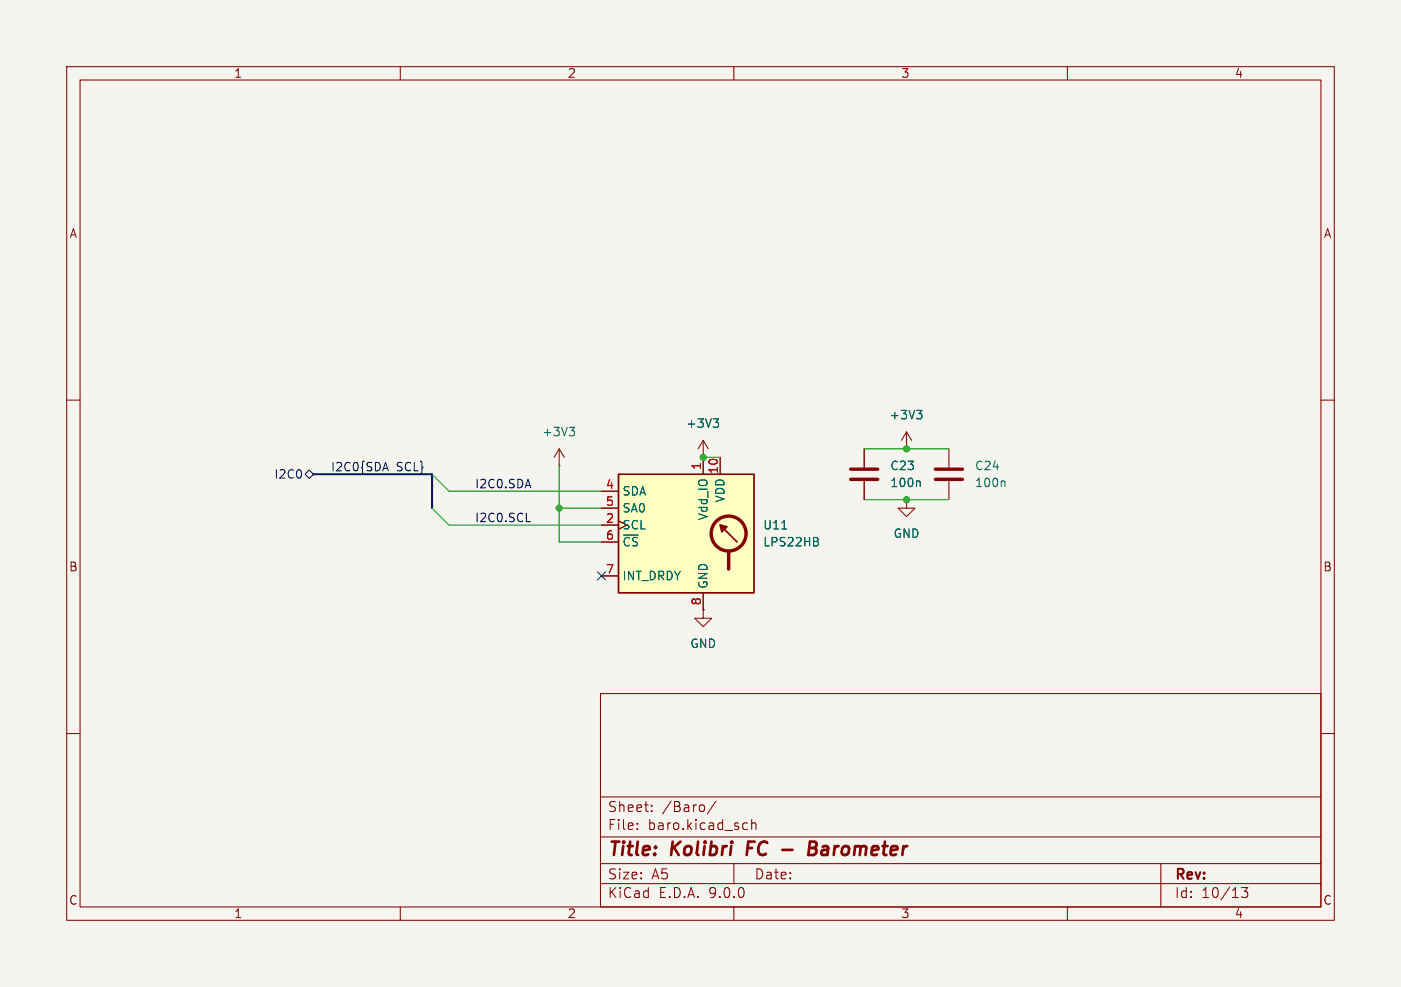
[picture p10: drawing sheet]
(kicad_sch
 (version 20250114)
 (generator "eeschema")
 (generator_version "9.0")
 (paper "A5")
 (title_block
  (title "Kolibri FC - Barometer"))
 (lib_symbols
  (symbol "Device:C"
   (pin_numbers (hide yes))
   (pin_names
    (offset 0.254)) (exclude_from_sim no) (in_bom yes) (on_board yes)
   (property "Reference" "C" (at 0.635 2.54 0) (effects (font (size 1.27 1.27)) (justify left)))
   (property "Value" "C" (at 0.635 -2.54 0) (effects (font (size 1.27 1.27)) (justify left)))
   (property "Footprint" "" (at 0.9652 -3.81 0) (effects (font (size 1.27 1.27)) (hide yes)))
   (property "Datasheet" "~" (at 0 0 0) (effects (font (size 1.27 1.27)) (hide yes)))
   (property "Description" "Unpolarized capacitor" (at 0 0 0) (effects (font (size 1.27 1.27)) (hide yes)))
   (symbol "C_0_1"
    (polyline (pts (xy -2.032 0.762) (xy 2.032 0.762)) (stroke (width 0.508) (type default)) (fill (type none)))
    (polyline (pts (xy -2.032 -0.762) (xy 2.032 -0.762)) (stroke (width 0.508) (type default)) (fill (type none))))
   (symbol "C_1_1"
    (pin passive line (at 0 3.81 270) (length 2.794) (name "~" (effects (font (size 1.27 1.27)))) (number "1" (effects (font (size 1.27 1.27)))))
    (pin passive line (at 0 -3.81 90) (length 2.794) (name "~" (effects (font (size 1.27 1.27)))) (number "2" (effects (font (size 1.27 1.27))))))
   (embedded_fonts no))
  (symbol "Sensor_Pressure:LPS22HB" (exclude_from_sim no) (in_bom yes) (on_board yes)
   (property "Reference" "U" (at -11.43 1.27 0) (effects (font (size 1.27 1.27)) (justify right)))
   (property "Value" "LPS22HB" (at -11.43 -1.27 0) (effects (font (size 1.27 1.27)) (justify right)))
   (property "Footprint" "Package_LGA:ST_HLGA-10_2x2mm_P0.5mm_LayoutBorder3x2y" (at 1.27 -11.43 0) (effects (font (size 1.27 1.27)) (justify left) (hide yes)))
   (property "Datasheet" "https://www.st.com/resource/en/datasheet/lps22hb.pdf" (at 1.27 -13.97 0) (effects (font (size 1.27 1.27)) (justify left) (hide yes)))
   (property "Description" "MEMS nano pressure sensor, 260-1260 hPa, absolute digital output baromeeter, 24 bit, SPI, I2C, 0.0075 hPa noise rms, ST_HLGA-10L" (at 0 0 0) (effects (font (size 1.27 1.27)) (hide yes)))
   (symbol "LPS22HB_0_1"
    (rectangle (start -10.16 10.16) (end 10.16 -7.62) (stroke (width 0.254) (type default)) (fill (type background)))
    (polyline (pts (xy -7.62 0) (xy -5.08 2.54)) (stroke (width 0.254) (type default)) (fill (type none)))
    (circle (center -6.35 1.27) (radius 2.6162) (stroke (width 0.508) (type default)) (fill (type none)))
    (polyline (pts (xy -6.35 -1.524) (xy -6.35 -4.064)) (stroke (width 0.508) (type default)) (fill (type none)))
    (polyline (pts (xy -5.08 2.54) (xy -5.334 1.524) (xy -6.096 2.286) (xy -5.08 2.54)) (stroke (width 0.254) (type default)) (fill (type outline))))
   (symbol "LPS22HB_1_1"
    (pin power_in line (at -5.08 12.7 270) (length 2.54) (name "VDD" (effects (font (size 1.27 1.27)))) (number "10" (effects (font (size 1.27 1.27)))))
    (pin power_in line (at -2.54 12.7 270) (length 2.54) (name "Vdd_IO" (effects (font (size 1.27 1.27)))) (number "1" (effects (font (size 1.27 1.27)))))
    (pin passive line (at -2.54 -10.16 90) (length 2.54) (hide yes) (name "GND" (effects (font (size 1.27 1.27)))) (number "3" (effects (font (size 1.27 1.27)))))
    (pin power_in line (at -2.54 -10.16 90) (length 2.54) (name "GND" (effects (font (size 1.27 1.27)))) (number "8" (effects (font (size 1.27 1.27)))))
    (pin passive line (at -2.54 -10.16 90) (length 2.54) (hide yes) (name "GND" (effects (font (size 1.27 1.27)))) (number "9" (effects (font (size 1.27 1.27)))))
    (pin bidirectional line (at 12.7 7.62 180) (length 2.54) (name "SDA" (effects (font (size 1.27 1.27)))) (number "4" (effects (font (size 1.27 1.27))))
    (alternate "SDI" input line)
    (alternate "SDI/SDO" bidirectional line))
    (pin input line (at 12.7 5.08 180) (length 2.54) (name "SA0" (effects (font (size 1.27 1.27)))) (number "5" (effects (font (size 1.27 1.27))))
    (alternate "SDO" output line))
    (pin input clock (at 12.7 2.54 180) (length 2.54) (name "SCL" (effects (font (size 1.27 1.27)))) (number "2" (effects (font (size 1.27 1.27))))
    (alternate "SPC" input clock))
    (pin input line (at 12.7 0 180) (length 2.54) (name "~{CS}" (effects (font (size 1.27 1.27)))) (number "6" (effects (font (size 1.27 1.27)))))
    (pin output line (at 12.7 -5.08 180) (length 2.54) (name "INT_DRDY" (effects (font (size 1.27 1.27)))) (number "7" (effects (font (size 1.27 1.27))))))
   (embedded_fonts no))
  (symbol "power:+3V3"
   (power)
   (pin_numbers (hide yes))
   (pin_names
    (offset 0) (hide yes)) (exclude_from_sim no) (in_bom yes) (on_board yes)
   (property "Reference" "#PWR" (at 0 -3.81 0) (effects (font (size 1.27 1.27)) (hide yes)))
   (property "Value" "+3V3" (at 0 3.556 0) (effects (font (size 1.27 1.27))))
   (property "Footprint" "" (at 0 0 0) (effects (font (size 1.27 1.27)) (hide yes)))
   (property "Datasheet" "" (at 0 0 0) (effects (font (size 1.27 1.27)) (hide yes)))
   (property "Description" "Power symbol creates a global label with name \"+3V3\"" (at 0 0 0) (effects (font (size 1.27 1.27)) (hide yes)))
   (symbol "+3V3_0_1"
    (polyline (pts (xy -0.762 1.27) (xy 0 2.54)) (stroke (width 0) (type default)) (fill (type none)))
    (polyline (pts (xy 0 2.54) (xy 0.762 1.27)) (stroke (width 0) (type default)) (fill (type none)))
    (polyline (pts (xy 0 0) (xy 0 2.54)) (stroke (width 0) (type default)) (fill (type none))))
   (symbol "+3V3_1_1"
    (pin power_in line (at 0 0 90) (length 0) (name "~" (effects (font (size 1.27 1.27)))) (number "1" (effects (font (size 1.27 1.27))))))
   (embedded_fonts no))
  (symbol "power:GND"
   (power)
   (pin_numbers (hide yes))
   (pin_names
    (offset 0) (hide yes)) (exclude_from_sim no) (in_bom yes) (on_board yes)
   (property "Reference" "#PWR" (at 0 -6.35 0) (effects (font (size 1.27 1.27)) (hide yes)))
   (property "Value" "GND" (at 0 -3.81 0) (effects (font (size 1.27 1.27))))
   (property "Footprint" "" (at 0 0 0) (effects (font (size 1.27 1.27)) (hide yes)))
   (property "Datasheet" "" (at 0 0 0) (effects (font (size 1.27 1.27)) (hide yes)))
   (property "Description" "Power symbol creates a global label with name \"GND\" , ground" (at 0 0 0) (effects (font (size 1.27 1.27)) (hide yes)))
   (symbol "GND_0_1"
    (polyline (pts (xy 0 0) (xy 0 -1.27) (xy 1.27 -1.27) (xy 0 -2.54) (xy -1.27 -1.27) (xy 0 -1.27)) (stroke (width 0) (type default)) (fill (type none))))
   (symbol "GND_1_1"
    (pin power_in line (at 0 0 270) (length 0) (name "~" (effects (font (size 1.27 1.27)))) (number "1" (effects (font (size 1.27 1.27))))))
   (embedded_fonts no)))
 (junction
  (at 105.41 68.58)
  (diameter 0)
  (color 0 0 0 0))
 (junction
  (at 135.89 74.93)
  (diameter 0)
  (color 0 0 0 0))
 (junction
  (at 83.82 76.2)
  (diameter 0)
  (color 0 0 0 0))
 (junction
  (at 135.89 67.31)
  (diameter 0)
  (color 0 0 0 0))
 (no_connect
  (at 90.17 86.36))
 (bus_entry
  (at 64.77 71.12)
  (size 2.54 2.54)
  (stroke (width 0) (type default)))
 (bus_entry
  (at 64.77 76.2)
  (size 2.54 2.54)
  (stroke (width 0) (type default)))
 (wire
  (pts (xy 129.54 67.31) (xy 135.89 67.31))
  (stroke (width 0) (type default)))
 (wire
  (pts (xy 129.54 74.93) (xy 135.89 74.93))
  (stroke (width 0) (type default)))
 (wire
  (pts (xy 67.31 73.66) (xy 90.17 73.66))
  (stroke (width 0) (type default)))
 (wire
  (pts (xy 83.82 69.85) (xy 83.82 76.2))
  (stroke (width 0) (type default)))
 (wire
  (pts (xy 135.89 67.31) (xy 142.24 67.31))
  (stroke (width 0) (type default)))
 (wire
  (pts (xy 67.31 78.74) (xy 90.17 78.74))
  (stroke (width 0) (type default)))
 (bus
  (pts (xy 46.99 71.12) (xy 64.77 71.12))
  (stroke (width 0) (type default)))
 (wire
  (pts (xy 83.82 76.2) (xy 83.82 81.28))
  (stroke (width 0) (type default)))
 (wire
  (pts (xy 105.41 68.58) (xy 107.95 68.58))
  (stroke (width 0) (type default)))
 (wire
  (pts (xy 83.82 81.28) (xy 90.17 81.28))
  (stroke (width 0) (type default)))
 (wire
  (pts (xy 90.17 76.2) (xy 83.82 76.2))
  (stroke (width 0) (type default)))
 (wire
  (pts (xy 135.89 74.93) (xy 142.24 74.93))
  (stroke (width 0) (type default)))
 (bus
  (pts (xy 64.77 71.12) (xy 64.77 76.2))
  (stroke (width 0) (type default)))
 (label "I2C0.SDA"
  (at 71.12 73.66 0)
  (effects (font (size 1.27 1.27)) (justify left bottom)))
 (label "I2C0.SCL"
  (at 71.12 78.74 0)
  (effects (font (size 1.27 1.27)) (justify left bottom)))
 (label "I2C0{SDA SCL}"
  (at 49.53 71.12 0)
  (effects (font (size 1.27 1.27)) (justify left bottom)))
 (hierarchical_label "I2C0"
  (shape bidirectional)
  (at 46.99 71.12 180)
  (effects (font (size 1.27 1.27)) (justify right)))
 (symbol
  (lib_id "power:+3V3")
  (at 83.82 69.85 0)
  (unit 1)
  (exclude_from_sim no)
  (in_bom yes)
  (on_board yes)
  (dnp no)
  (fields_autoplaced yes)
  (property "Reference" "#PWR23" (at 83.82 73.66 0) (effects (font (size 1.27 1.27)) (hide yes)))
  (property "Value" "+3V3" (at 83.82 64.77 0) (effects (font (size 1.27 1.27))))
  (property "Footprint" "" (at 83.82 69.85 0) (effects (font (size 1.27 1.27)) (hide yes)))
  (property "Datasheet" "" (at 83.82 69.85 0) (effects (font (size 1.27 1.27)) (hide yes)))
  (property "Description" "Power symbol creates a global label with name \"+3V3\"" (at 83.82 69.85 0) (effects (font (size 1.27 1.27)) (hide yes)))
  (pin "1"))
 (symbol
  (lib_id "Device:C")
  (at 142.24 71.12 0)
  (unit 1)
  (exclude_from_sim no)
  (in_bom yes)
  (on_board yes)
  (dnp no)
  (fields_autoplaced yes)
  (property "Reference" "C24" (at 146.05 69.8499 0) (effects (font (size 1.27 1.27)) (justify left)))
  (property "Value" "100n" (at 146.05 72.3899 0) (effects (font (size 1.27 1.27)) (justify left)))
  (property "Footprint" "Capacitor_SMD:C_0402_1005Metric_Pad0.74x0.62mm_HandSolder" (at 143.2052 74.93 0) (effects (font (size 1.27 1.27)) (hide yes)))
  (property "Datasheet" "~" (at 142.24 71.12 0) (effects (font (size 1.27 1.27)) (hide yes)))
  (property "Description" "Unpolarized capacitor" (at 142.24 71.12 0) (effects (font (size 1.27 1.27)) (hide yes)))
  (pin "2")
  (pin "1"))
 (symbol
  (lib_id "power:+3V3")
  (at 105.41 68.58 0)
  (unit 1)
  (exclude_from_sim no)
  (in_bom yes)
  (on_board yes)
  (dnp no)
  (fields_autoplaced yes)
  (property "Reference" "#PWR22" (at 105.41 72.39 0) (effects (font (size 1.27 1.27)) (hide yes)))
  (property "Value" "+3V3" (at 105.41 63.5 0) (effects (font (size 1.27 1.27))))
  (property "Footprint" "" (at 105.41 68.58 0) (effects (font (size 1.27 1.27)) (hide yes)))
  (property "Datasheet" "" (at 105.41 68.58 0) (effects (font (size 1.27 1.27)) (hide yes)))
  (property "Description" "Power symbol creates a global label with name \"+3V3\"" (at 105.41 68.58 0) (effects (font (size 1.27 1.27)) (hide yes)))
  (pin "1"))
 (symbol
  (lib_id "Device:C")
  (at 129.54 71.12 0)
  (unit 1)
  (exclude_from_sim no)
  (in_bom yes)
  (on_board yes)
  (dnp no)
  (fields_autoplaced yes)
  (property "Reference" "C23" (at 133.35 69.8499 0) (effects (font (size 1.27 1.27)) (justify left)))
  (property "Value" "100n" (at 133.35 72.3899 0) (effects (font (size 1.27 1.27)) (justify left)))
  (property "Footprint" "Capacitor_SMD:C_0402_1005Metric_Pad0.74x0.62mm_HandSolder" (at 130.5052 74.93 0) (effects (font (size 1.27 1.27)) (hide yes)))
  (property "Datasheet" "~" (at 129.54 71.12 0) (effects (font (size 1.27 1.27)) (hide yes)))
  (property "Description" "Unpolarized capacitor" (at 129.54 71.12 0) (effects (font (size 1.27 1.27)) (hide yes)))
  (pin "2")
  (pin "1"))
 (symbol
  (lib_id "power:GND")
  (at 105.41 91.44 0)
  (unit 1)
  (exclude_from_sim no)
  (in_bom yes)
  (on_board yes)
  (dnp no)
  (fields_autoplaced yes)
  (property "Reference" "#PWR21" (at 105.41 97.79 0) (effects (font (size 1.27 1.27)) (hide yes)))
  (property "Value" "GND" (at 105.41 96.52 0) (effects (font (size 1.27 1.27))))
  (property "Footprint" "" (at 105.41 91.44 0) (effects (font (size 1.27 1.27)) (hide yes)))
  (property "Datasheet" "" (at 105.41 91.44 0) (effects (font (size 1.27 1.27)) (hide yes)))
  (property "Description" "Power symbol creates a global label with name \"GND\" , ground" (at 105.41 91.44 0) (effects (font (size 1.27 1.27)) (hide yes)))
  (pin "1"))
 (symbol
  (lib_id "power:+3V3")
  (at 135.89 67.31 0)
  (unit 1)
  (exclude_from_sim no)
  (in_bom yes)
  (on_board yes)
  (dnp no)
  (fields_autoplaced yes)
  (property "Reference" "#PWR024" (at 135.89 71.12 0) (effects (font (size 1.27 1.27)) (hide yes)))
  (property "Value" "+3V3" (at 135.89 62.23 0) (effects (font (size 1.27 1.27))))
  (property "Footprint" "" (at 135.89 67.31 0) (effects (font (size 1.27 1.27)) (hide yes)))
  (property "Datasheet" "" (at 135.89 67.31 0) (effects (font (size 1.27 1.27)) (hide yes)))
  (property "Description" "Power symbol creates a global label with name \"+3V3\"" (at 135.89 67.31 0) (effects (font (size 1.27 1.27)) (hide yes)))
  (pin "1"))
 (symbol
  (lib_id "power:GND")
  (at 135.89 74.93 0)
  (unit 1)
  (exclude_from_sim no)
  (in_bom yes)
  (on_board yes)
  (dnp no)
  (fields_autoplaced yes)
  (property "Reference" "#PWR025" (at 135.89 81.28 0) (effects (font (size 1.27 1.27)) (hide yes)))
  (property "Value" "GND" (at 135.89 80.01 0) (effects (font (size 1.27 1.27))))
  (property "Footprint" "" (at 135.89 74.93 0) (effects (font (size 1.27 1.27)) (hide yes)))
  (property "Datasheet" "" (at 135.89 74.93 0) (effects (font (size 1.27 1.27)) (hide yes)))
  (property "Description" "Power symbol creates a global label with name \"GND\" , ground" (at 135.89 74.93 0) (effects (font (size 1.27 1.27)) (hide yes)))
  (pin "1"))
 (symbol
  (lib_id "Sensor_Pressure:LPS22HB")
  (at 102.87 81.28 0)
  (mirror y)
  (unit 1)
  (exclude_from_sim no)
  (in_bom yes)
  (on_board yes)
  (dnp no)
  (property "Reference" "U11" (at 114.3 78.7399 0) (effects (font (size 1.27 1.27)) (justify right)))
  (property "Value" "LPS22HB" (at 114.3 81.2799 0) (effects (font (size 1.27 1.27)) (justify right)))
  (property "Footprint" "Package_LGA:ST_HLGA-10_2x2mm_P0.5mm_LayoutBorder3x2y" (at 101.6 92.71 0) (effects (font (size 1.27 1.27)) (justify left) (hide yes)))
  (property "Datasheet" "https://www.st.com/resource/en/datasheet/lps22hb.pdf" (at 101.6 95.25 0) (effects (font (size 1.27 1.27)) (justify left) (hide yes)))
  (property "Description" "MEMS nano pressure sensor, 260-1260 hPa, absolute digital output baromeeter, 24 bit, SPI, I2C, 0.0075 hPa noise rms, ST_HLGA-10L" (at 102.87 81.28 0) (effects (font (size 1.27 1.27)) (hide yes)))
  (pin "5")
  (pin "8")
  (pin "10")
  (pin "4")
  (pin "6")
  (pin "7")
  (pin "9")
  (pin "2")
  (pin "3")
  (pin "1")))
